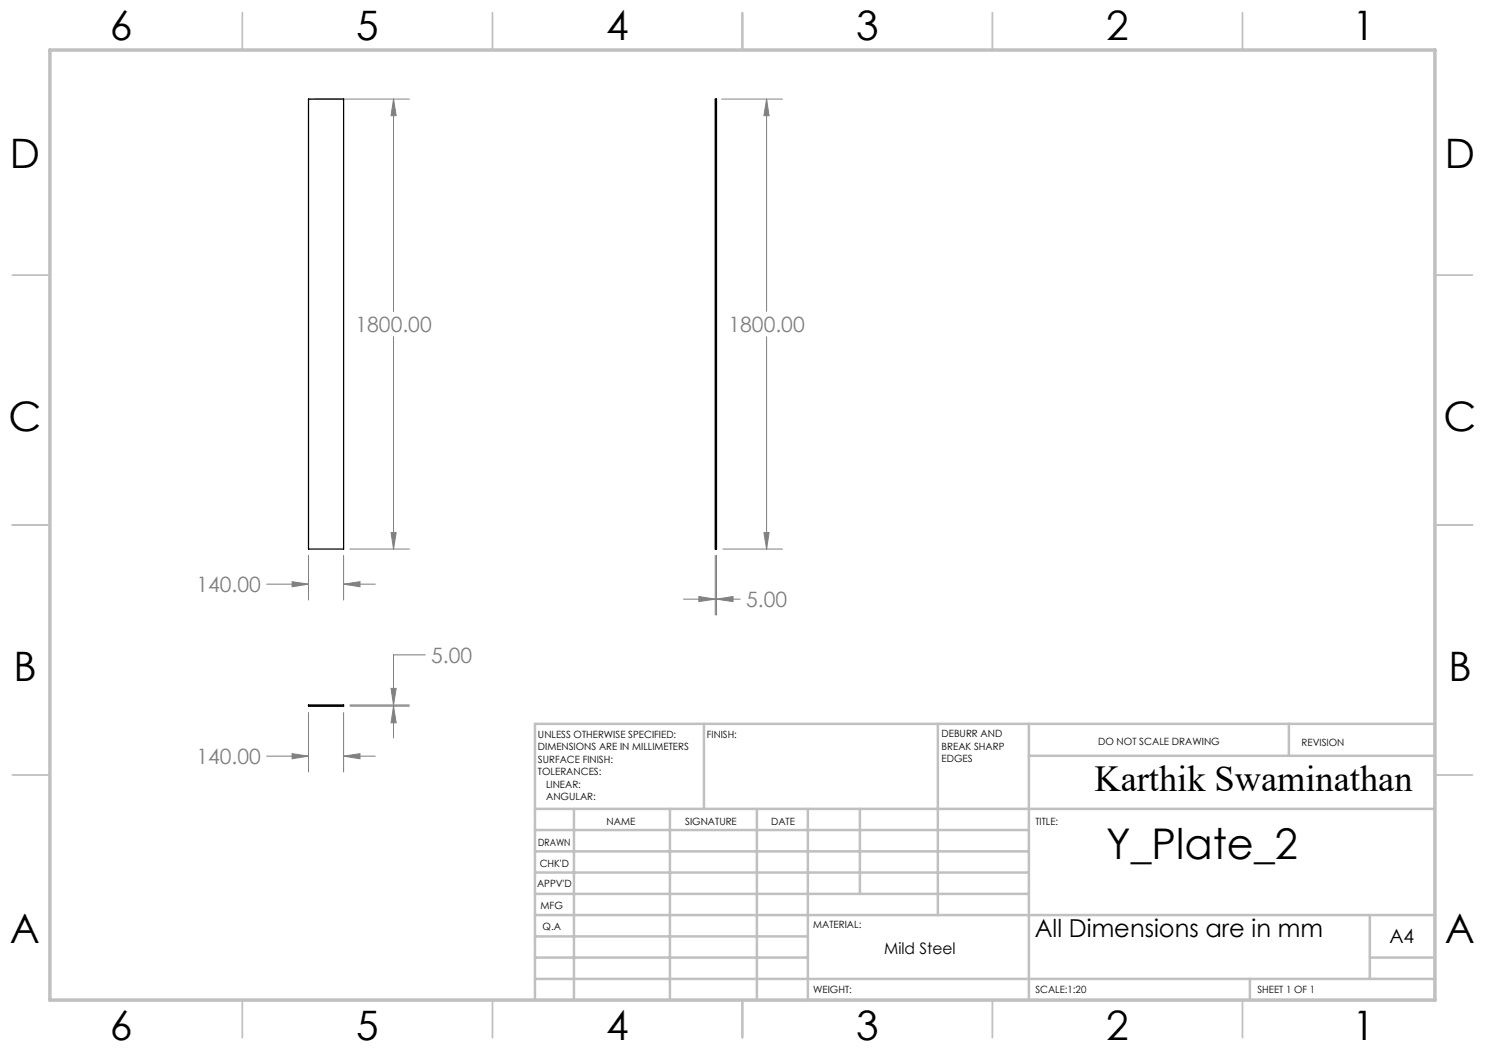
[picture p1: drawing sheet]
<svg xmlns="http://www.w3.org/2000/svg" width="297mm" height="210mm" viewBox="0 0 297 210" stroke-linecap="round" stroke-linejoin="round" font-family="sans-serif">
<g fill="none" stroke="#808080" stroke-width=".2">
<path d="M63 19.8h18.9M78.7 19.8l.5 3.3h-1zM78.7 19.8v42.5M144.3 19.8h12.2M153.3 19.8l.5 3.3h-1zM153.3 19.8v42.5M78.7 67.3v42.5M153.3 67.3v42.5M53.3 116.8h8.4M58.4 116.3l3.3 .5-3.3 .6zM61.7 111.1v8.9M68.7 116.8l3.3-.5v1.1z"/>
<path d="M68.7 111.1v8.9M68.7 116.8h6.4M70 109.8h11.9M78.2 106.5h1l-.5 3.3zM136.7 119.8h6.4M139.8 119.3l3.3 .5-3.3 .5zM143.1 111.1v11.9M143.3 119.8l3.3-.5v1zM143.3 111.1v11.9M143.3 119.8h4.7M144.6 109.8h11.9M152.8 106.5h1l-.5 3.3z"/>
<path d="M78.2 137.7h1l-.5 3.3zM85.1 131h-6.4v10M53.3 151.2h8.4M58.4 150.7l3.3 .5-3.3 .6zM61.7 142.5v11.9M68.7 151.2l3.3-.5v1.1zM68.7 142.5v11.9M68.7 151.2h6.4M70 141.2h11.9M70 141h11.9M78.7 141.2l.5 3.4h-1zM78.7 141.2v6.4"/>
</g>
<g fill="none" stroke="#c0c0c0" stroke-width=".35">
<path d="M48.5 2.5v7.5M98.5 2.5v7.5M148.5 2.5v7.5M198.5 2.5v7.5M248.5 2.5v7.5M2.5 55h7.5M287 55h7.5M2.5 105h7.5M287 105h7.5M2.5 155h7.5M287 155h7.5M48.5 200v7.5"/>
<path d="M98.5 200v7.5M148.5 200v7.5M198.5 200v7.5M248.5 200v7.5"/>
</g>
<g fill="none" stroke="#c0c0c0" stroke-width=".5">
<path d="M140.8 144.8v17M187.6 144.8v38.2M205.8 144.8v55.2M205.8 151.2h81.2M257.8 144.8v6.4M287 144.8h-180v55.2M107 161.8h180M107 178.8h98.8M107 174.5h98.8M107 170.3h98.8M107 166h98.8M114.8 161.8v38.2"/>
<path d="M134 161.8v38.2M151.4 161.8v38.2M161.6 161.8v38.2M172 161.8v17M107 195.8h180M107 191.5h54.6M107 187.3h54.6M107 183h180M250 195.8v4.2M274 191.5h13M274 183v12.8"/>
</g>
<path d="M10 10h277v190h-277z" fill="none" stroke="#c0c0c0" stroke-width=".7"/>
<path d="M58.4 116.3l3.3 .5-3.3 .6zM68.7 116.8l3.3-.5v1.1zM78.2 106.5h1l-.5 3.3zM78.7 19.8l.5 3.3h-1zM58.4 150.7l3.3 .5-3.3 .6zM68.7 151.2l3.3-.5v1.1zM78.7 141.2l.5 3.4h-1zM78.2 137.7h1l-.5 3.3zM139.8 119.3l3.3 .5-3.3 .5zM143.3 119.8l3.3-.5v1zM152.8 106.5h1l-.5 3.3zM153.3 19.8l.5 3.3h-1z" fill="#808080"/>
<path d="M61.7 19.8h7v90h-7zM143.1 19.8h.2v90h-.2zM61.7 141h7v.2h-7z" fill="none" stroke="#000" stroke-width=".25"/>
<text font-size="8.5" x="221.2" y="171.8">Y_Plate_2</text>
<g font-size="8.1">
<text x="22" y="8">6</text>
<text x="71.2" y="8">5</text>
<text x="121.2" y="8">4</text>
<text x="171.3" y="8">3</text>
<text x="221.3" y="8">2</text>
<text x="270.5" y="8">1</text>
<text x="2" y="33.6">D</text>
<text x="289" y="33.6">D</text>
<text x="1.7" y="86.1">C</text>
<text x="288.7" y="86.1">C</text>
<text x="2.7" y="136.1">B</text>
<text x="289.7" y="136.1">B</text>
<text x="2" y="188.6">A</text>
<text x="289" y="188.6">A</text>
<text x="22" y="208">6</text>
<text x="71.2" y="208">5</text>
<text x="121.2" y="208">4</text>
<text x="171.3" y="208">3</text>
<text x="221.3" y="208">2</text>
<text x="270.5" y="208">1</text>
</g>
<text font-size="7.3" x="218.9" y="158.1">Karthik Swaminathan</text>
<text font-size="4.9" x="207" y="187.3">All Dimensions are in mm</text>
<g font-size="4.2" fill="#808080">
<text x="71.1" y="66.4">1800.00</text>
<text x="145.7" y="66.4">1800.00</text>
<text x="39.3" y="118.4">140.00</text>
<text x="149.2" y="121.4">5.00</text>
<text x="86.2" y="132.6">5.00</text>
<text x="39.3" y="152.8">140.00</text>
</g>
<text font-size="3.9" x="277.9" y="188.5">A4</text>
<text font-size="3.2" x="176.8" y="190.9">Mild Steel</text>
<g font-size="2">
<text x="107.6" y="147.6">UNLESS OTHERWISE SPECIFIED:</text>
<text x="141.4" y="147.6">FINISH:</text>
<text x="188.3" y="147.5">DEBURR AND</text>
<text x="188.3" y="150">BREAK SHARP</text>
<text x="219.6" y="149">DO NOT SCALE DRAWING</text>
<text x="260.3" y="149.2">REVISION</text>
<text x="107.6" y="150.1">DIMENSIONS ARE IN MILLIMETERS</text>
<text x="107.6" y="152.6">SURFACE FINISH:</text>
<text x="107.6" y="155.1">TOLERANCES:</text>
<text x="188.3" y="152.5">EDGES</text>
<text x="109.2" y="157.6">LINEAR:</text>
<text x="109.2" y="160.1">ANGULAR:</text>
<text x="121.3" y="165">NAME</text>
<text x="137" y="164.9">SIGNATURE</text>
<text x="154.2" y="164.9">DATE</text>
<text x="207.1" y="164.9">TITLE:</text>
<text x="107.6" y="169.1">DRAWN</text>
<text x="107.9" y="173.3">CHK'D</text>
<text x="107.4" y="177.4">APPV'D</text>
<text x="108.1" y="181.8">MFG</text>
<text x="108.5" y="186">Q.A</text>
<text x="162.6" y="185.5">MATERIAL:</text>
<text x="162.6" y="198.5">WEIGHT:</text>
<text x="207.1" y="198.6">SCALE:1:20</text>
<text x="251.5" y="198.6">SHEET 1 OF 1</text>
</g>
</svg>
